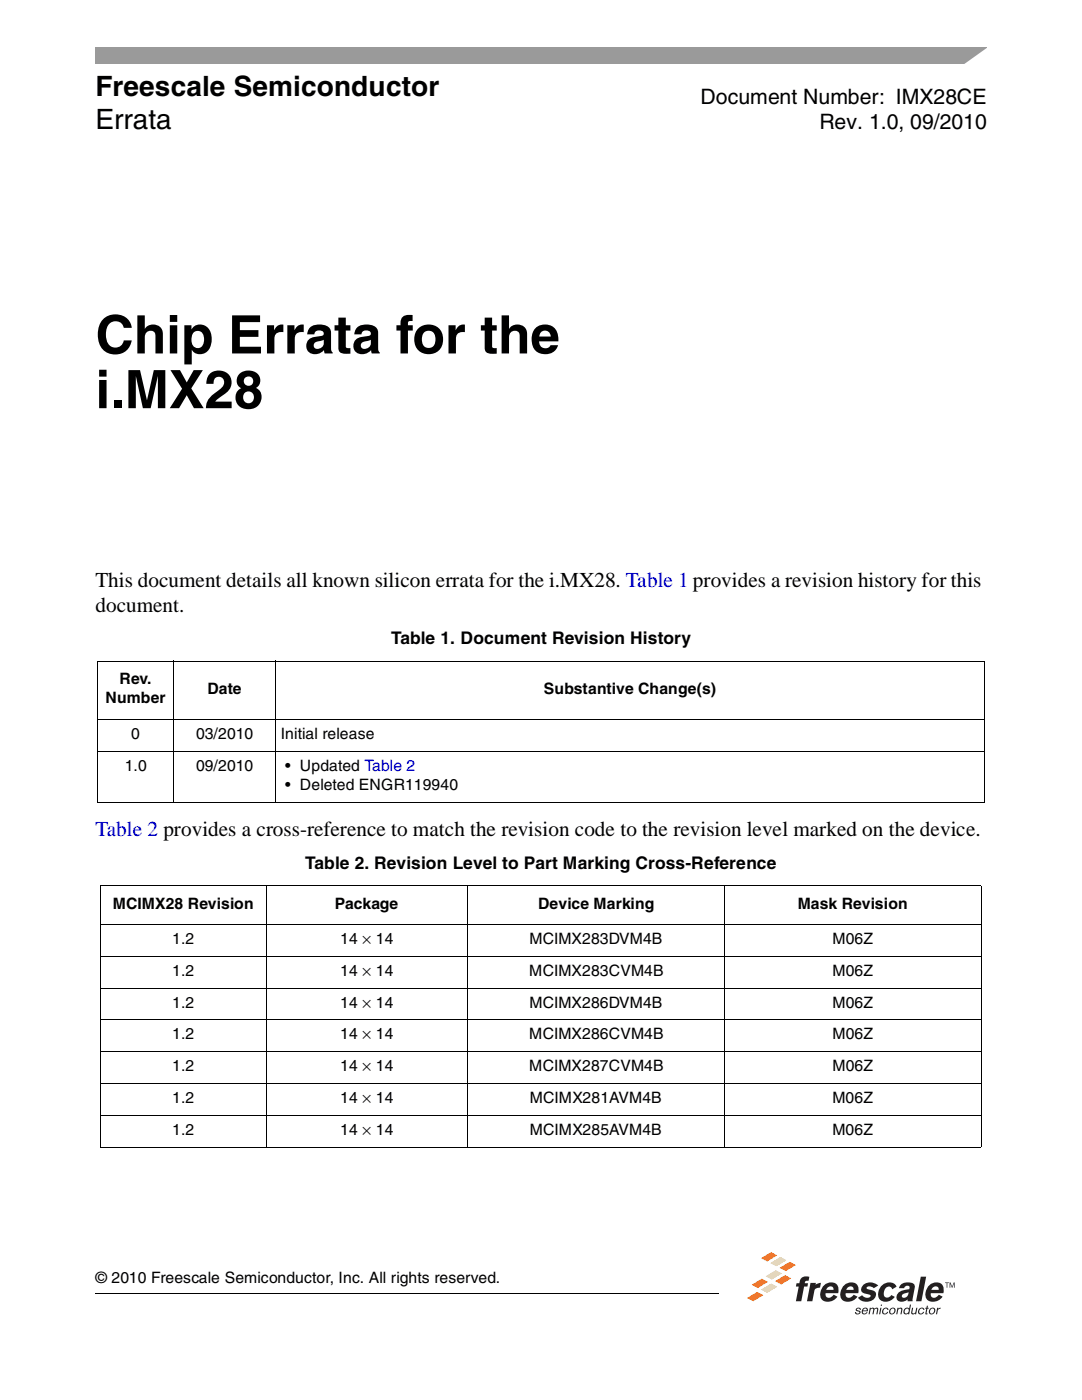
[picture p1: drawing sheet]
<svg xmlns="http://www.w3.org/2000/svg" width="216mm" height="279mm" viewBox="0 0 216 279" stroke-linecap="round" stroke-linejoin="round" font-family="sans-serif">
<path d="M19 9.5h177.8v3.2h-177.8z" fill="#9a9a9a"/>
<path d="M192 13.1l5.4-3.9h1.3v3.9z" fill="#fff"/>
<path d="M146.9 247.7h44.7v16.7h-44.7z" fill="#fff"/>
<g fill="#231f20">
<path d="M188.6 255.9h.7v.2h-.3v.9h-.1v-.9h-.3z"/>
<path d="M189.5 255.9h.2l.3 .9 .3-.9h.2v1.1h-.2v-.9l-.3 .9h-.1l-.3-.9v.9h-.1z"/>
<path d="M170.9 261.1a.54 .54 0 0 1 .9 .3h-.2l-.3-.3-.3 .2 .6 .4 .1 .2a.58 .58 0 0 1-.6 .4 .58 .58 0 0 1-.5-.4l.2-.1 .1 .2 .2 .2 .4-.3-.7-.3-.1-.3z"/>
<path d="M173.6 261h.2l-.1 .2 .6-.2 .2 .2 .3-.2h.3l.1 .4-.1 .9h-.2l.1-.9-.2-.2-.3 .2-.2 .9h-.2l.1-.9-.1-.2-.4 .2-.2 .9h-.2z"/>
<path d="M176.3 261.2a.59 .59 0 0 1 1 .2h-.3v-.1a.5 .5 0 0 0-.7 .2 .5 .5 0 0 0 .3 .7l.4-.4h.2a.65 .65 0 0 1-1 .5 .65 .65 0 0 1 .1-1.1z"/>
<path d="M179.1 261h.2v.2l.4-.2 .4 .2-.2 1.1h-.2l.1-1-.2-.1-.3 .1-.3 1h-.2z"/>
<path d="M182 261h.2l-.2 .9 .1 .2a.41 .41 0 0 0 .6-.3l.1-.8h.3l-.3 1.3h-.2v-.2l-.4 .2-.4-.2z"/>
<path d="M183.4 261.2a.59 .59 0 0 1 1.1 .2h-.3v-.1a.5 .5 0 0 0-.7 .2 .5 .5 0 0 0 .2 .7l.5-.4h.2a.65 .65 0 0 1-1 .5 .65 .65 0 0 1 0-1.1z"/>
<path d="M184.9 260.6h.3l-.1 .4h.2v.2h-.3l-.1 .9h.2v.2h-.3l-.2-.1 .2-1h-.2v-.2h.3z"/>
<path d="M187 261h.2v.2l.5-.2-.1 .2-.4 .2-.2 .9h-.2z"/>
<path d="M172.2 261.2a.56 .56 0 0 1 .7-.2 .56 .56 0 0 1 .3 .7h-1v.2a.38 .38 0 0 0 .4 .3 .38 .38 0 0 0 .3-.3h.2a.64 .64 0 0 1-1 .3 .64 .64 0 0 1 .1-1zM172.3 261.3l-.1 .2h.8l-.1-.2a.36 .36 0 0 0-.6 0z"/>
<path d="M175.7 261h.2l-.3 1.3h-.2zM175.8 260.4h.2v.2h-.3z"/>
<path d="M177.7 261.2a.63 .63 0 0 1 .9 0 .63 .63 0 0 1-.2 .9 .63 .63 0 0 1-.9 0 .63 .63 0 0 1 .2-.9zM177.9 261.2l-.2 .2a.45 .45 0 0 0 .3 .8 .54 .54 0 0 0 .4-.5 .54 .54 0 0 0-.2-.6z"/>
<path d="M180.5 261.2l.5-.2 .4 .2 .2-.8h.2l-.4 1.9h-.2v-.2a.57 .57 0 0 1-.8 .1 .57 .57 0 0 1 0-.8zM180.8 261.2a.51 .51 0 0 0-.3 .5 .51 .51 0 0 0 .3 .4 .51 .51 0 0 0 .5-.4 .51 .51 0 0 0-.3-.5z"/>
<path d="M185.6 261.2a.63 .63 0 0 1 1 0 .63 .63 0 0 1-.2 .9 .63 .63 0 0 1-1 0 .63 .63 0 0 1 .2-.9zM185.8 261.2l-.1 .2a.45 .45 0 0 0 .2 .8 .54 .54 0 0 0 .5-.5 .54 .54 0 0 0-.3-.6z"/>
</g>
<path d="M151.8 251.1l2.1-1.2 1.2 .6-2 1.2z" fill="#f37121"/>
<path d="M153.7 252.1l2-1.2 1.3 .6-2.1 1.2z" fill="#ffd87d"/>
<path d="M155.6 253l2-1.2 1.2 .7-2 1.2z" fill="#f37121"/>
<path d="M152.8 254.7l2-1.2 1.2 .7-2 1.2z" fill="#ffd87d"/>
<g fill="#f37121">
<path d="M154.6 255.7l2.1-1.2 1.2 .6-2 1.2z"/>
<path d="M150 256.4l2-1.2 1.2 .6-2 1.2z"/>
</g>
<path d="M151.9 257.4l2-1.2 1.2 .6-2 1.2z" fill="#ffd87d"/>
<path d="M149.1 259l2-1.2 1.2 .7-2 1.2z" fill="#f37121"/>
<g fill="#231f20">
<path d="M160 255l.8-.3 .7 .1-.2 .8a.55 .55 0 0 0-.7 .5h.6l-.1 .7h-.7l-.5 2.9h-1.1l.6-2.9h-.6l.1-.7h.6l.1-.6z"/>
<path d="M161.7 256h1.1l-.1 .4 1.1-.4-.2 1h-.1a.87 .87 0 0 0-1 .6l-.4 2.1h-1.1z"/>
<path d="M183.7 254.8h1.1l-.9 4.9h-1.1z"/>
<path d="M176.1 256.4a1.79 1.79 0 0 1 2.8 .4l-.9 .5a.79 .79 0 0 0-.8-.5 .79 .79 0 0 0-.7 .7 .96 .96 0 0 0 .5 1.5l.4-.1 .4-.4 .8 .3a2.04 2.04 0 0 1-3.1 .5 2.31 2.31 0 0 1 .6-2.9z"/>
<path d="M172.3 256.4a2.32 2.32 0 0 1 2.9 .2l-.9 .5-.6-.4a.61 .61 0 0 0-.8 .3 1.36 1.36 0 0 0 1.2 .5l.4 .2a1.17 1.17 0 0 1-.7 1.9l-.9 .2a1.94 1.94 0 0 1-1.7-.8l.8-.5 .7 .5a.79 .79 0 0 0 1-.4 1.46 1.46 0 0 0-1.2-.5l-.4-.1a1.04 1.04 0 0 1 .2-1.6z"/>
<path d="M179.6 256.6a2.24 2.24 0 0 1 2.8-.3l.1 .7-.4 2.7h-1v-.4a1.55 1.55 0 0 1-2.1 .1 1.46 1.46 0 0 1 1.5-2l.9-.1 .1-.5a.65 .65 0 0 0-1.1 .3h-1zM180.1 258.4l-.1 .4a.87 .87 0 0 0 1 0 .87 .87 0 0 0 .3-.9z"/>
<path d="M164.5 256.5a2.17 2.17 0 0 0-.3 3 2.26 2.26 0 0 0 2.9-.7l-.7-.4-.3 .3a.74 .74 0 0 1-.9 .3 .74 .74 0 0 1-.5-.9h2.6a1.57 1.57 0 0 0-.5-1.9 1.57 1.57 0 0 0-1.9 0zM165.2 256.9a.63 .63 0 0 1 .8-.1 .63 .63 0 0 1 .3 .6h-1.4z"/>
<path d="M168.5 256.5a2.17 2.17 0 0 0-.3 3 2.26 2.26 0 0 0 2.9-.7l-.7-.4-.3 .3a.74 .74 0 0 1-.9 .3 .74 .74 0 0 1-.5-.9h2.6a1.57 1.57 0 0 0-.5-1.9 1.57 1.57 0 0 0-1.9 0zM169.2 256.9a.64 .64 0 0 1 .8-.1 .64 .64 0 0 1 .3 .6h-1.4z"/>
<path d="M185.5 256.5a2.17 2.17 0 0 0-.3 3 2.26 2.26 0 0 0 2.9-.7l-.8-.4-.2 .3a.74 .74 0 0 1-.9 .3 .74 .74 0 0 1-.5-.9h2.5a1.57 1.57 0 0 0-.4-1.9 1.57 1.57 0 0 0-1.9 0zM186.2 256.9a.64 .64 0 0 1 .8-.1 .64 .64 0 0 1 .3 .6h-1.5z"/>
</g>
<g fill="none" stroke="#000" stroke-width=".2">
<path d="M19.4 131.9h177.1M19.5 132v28.1M34.7 131.8v28.5M55 131.8v28.5M196.4 132v28.1M19.4 143.6h177.1M19.4 150h177.1M19.4 160.2h177.1M20.1 176.8h175.7M20.2 176.9v52M53.1 176.6v52.4M93.3 176.6v52.4"/>
<path d="M144.5 176.6v52.4M195.7 176.9v52M20.1 184.5h175.7M20.1 190.9h175.7M20.1 197.2h175.7M20.1 203.6h175.7M20.1 209.9h175.7M20.1 216.3h175.7M20.1 222.6h175.7M20.1 229h175.7M19 258.2h124.5"/>
</g>
<g font-size="10.6">
<text x="19" y="70.5">Chip Errata for the</text>
<text x="19" y="81.5">i.MX28</text>
</g>
<g font-size="5.6">
<text x="19" y="19.1">Freescale Semiconductor</text>
<text x="19" y="25.8">Errata</text>
</g>
<g font-size="4.2">
<text x="139.8" y="20.8">Document Number: IMX28CE</text>
<text x="163.5" y="25.7">Rev. 1.0, 09/2010</text>
<text x="19" y="117.1">This document details all known silicon errata for the i.MX28. Table 1 provides a revision history for this</text>
<text x="19" y="122.1">document.</text>
</g>
<text font-size="4.2" fill="#0000c2" x="19" y="166.9">Table 2 provides a cross-reference to match the revision code to the revision level marked on the device.</text>
<g font-size="3.5">
<text x="78.1" y="128.6">Table 1. Document Revision History</text>
<text x="60.9" y="173.5">Table 2. Revision Level to Part Marking Cross-Reference</text>
</g>
<g font-size="3.1">
<text x="23.9" y="136.5">Rev.</text>
<text x="21.1" y="140.4">Number</text>
<text x="41.4" y="138.4">Date</text>
<text x="108.5" y="138.4">Substantive Change(s)</text>
<text x="26.2" y="147.5">0</text>
<text x="39.1" y="147.5">03/2010</text>
<text x="56.1" y="147.5">Initial release</text>
<text x="24.9" y="153.9">1.0</text>
<text x="39.1" y="153.9">09/2010</text>
<text x="56.9" y="153.9">• Updated Table 2</text>
<text x="56.9" y="157.7">• Deleted ENGR119940</text>
<text x="22.5" y="181.4">MCIMX28 Revision</text>
<text x="66.8" y="181.4">Package</text>
<text x="107.4" y="181.4">Device Marking</text>
<text x="159.2" y="181.4">Mask Revision</text>
<text x="34.4" y="188.4">1.2</text>
<text x="67.9" y="188.4">14 × 14</text>
<text x="105.7" y="188.4">MCIMX283DVM4B</text>
<text x="166.1" y="188.4">M06Z</text>
<text x="34.4" y="194.7">1.2</text>
<text x="67.9" y="194.7">14 × 14</text>
<text x="105.6" y="194.7">MCIMX283CVM4B</text>
<text x="166.1" y="194.7">M06Z</text>
<text x="34.4" y="201.1">1.2</text>
<text x="67.9" y="201.1">14 × 14</text>
<text x="105.7" y="201.1">MCIMX286DVM4B</text>
<text x="166.1" y="201.1">M06Z</text>
<text x="34.4" y="207.4">1.2</text>
<text x="67.9" y="207.4">14 × 14</text>
<text x="105.6" y="207.4">MCIMX286CVM4B</text>
<text x="166.1" y="207.4">M06Z</text>
<text x="34.4" y="213.8">1.2</text>
<text x="67.9" y="213.8">14 × 14</text>
<text x="105.6" y="213.8">MCIMX287CVM4B</text>
<text x="166.1" y="213.8">M06Z</text>
<text x="34.4" y="220.1">1.2</text>
<text x="67.9" y="220.1">14 × 14</text>
<text x="105.7" y="220.1">MCIMX281AVM4B</text>
<text x="166.1" y="220.1">M06Z</text>
<text x="34.4" y="226.5">1.2</text>
<text x="67.9" y="226.5">14 × 14</text>
<text x="105.7" y="226.5">MCIMX285AVM4B</text>
<text x="166.1" y="226.5">M06Z</text>
<text x="19" y="256.1">© 2010 Freescale Semiconductor, Inc. All rights reserved.</text>
</g>
</svg>
